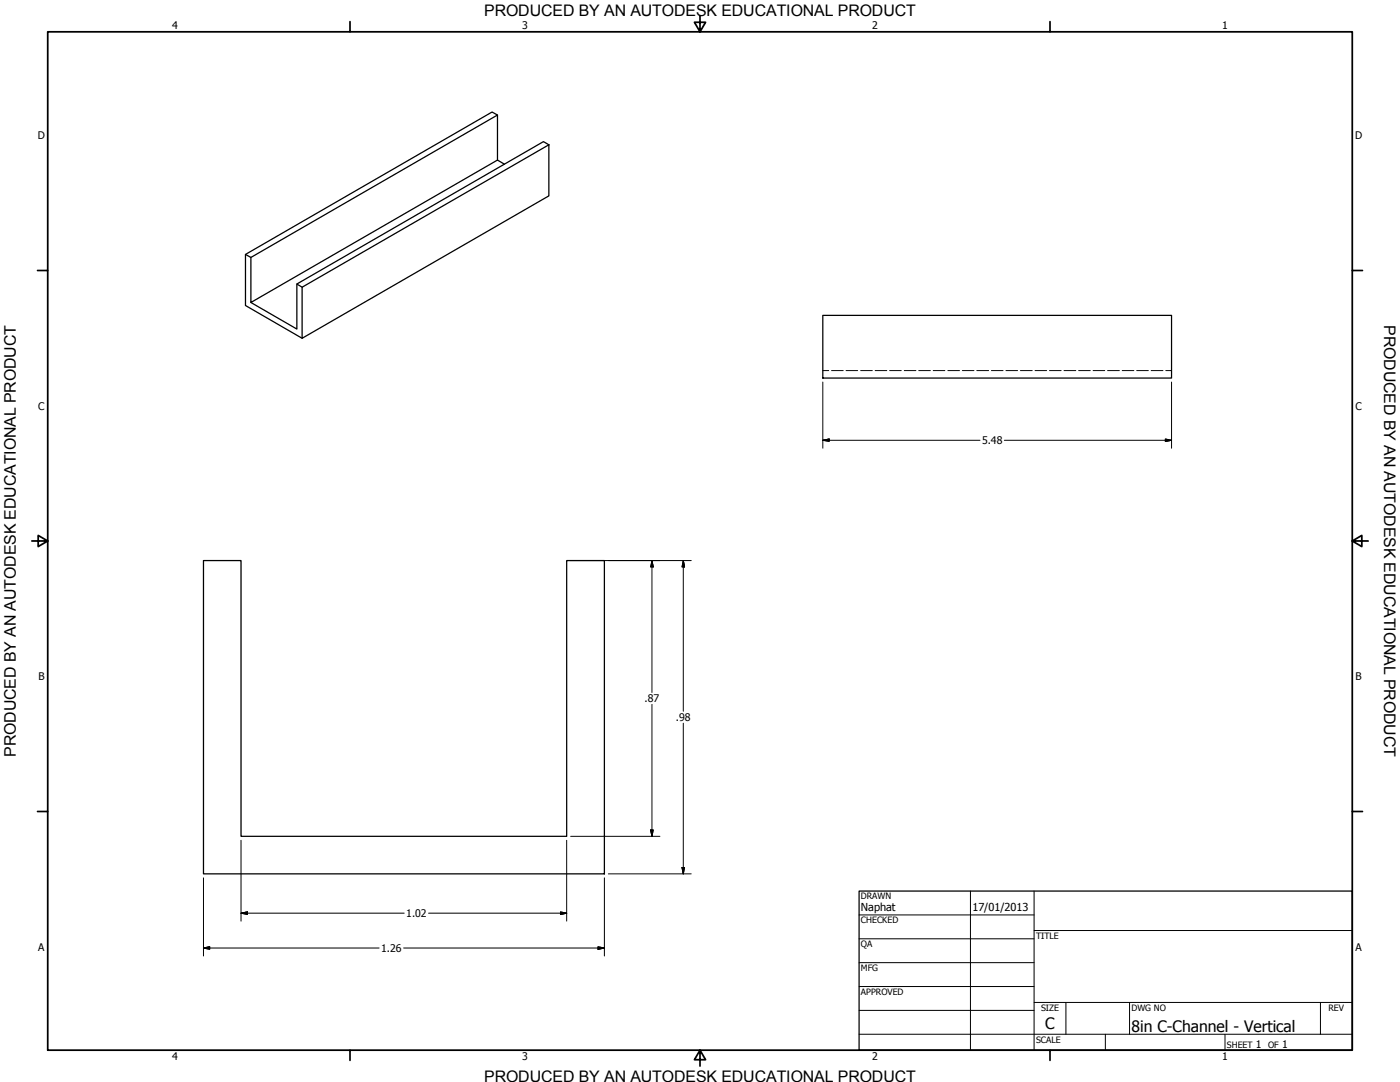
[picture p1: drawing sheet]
<svg xmlns="http://www.w3.org/2000/svg" width="559mm" height="432mm" viewBox="0 0 559 432" stroke-linecap="round" stroke-linejoin="round" font-family="sans-serif">
<!-- layer: Visible (ANSI) -->
<path d="M198.6 45.9l-2.2-1.2-98.4 56.8v20.4l22.6 13.1M219.1 57.8l-2.2-1.3-98.4 56.8v18l-18.4-10.6M198.6 63.9v-18l-98.5 56.8-2.1-1.2M201.4 65.5l-2.8-1.6-98.5 56.8v-18M118.5 113.3l2.1 1.3M120.6 114.6l98.5-56.8v20.4l-98.5 56.8zM328.4 125.9h139.2v25h-139.2zM81.2 223.7h15v110.1h130v-110.1h15v125h-160z" fill="none" stroke="#000" stroke-width=".51"/>
<!-- layer: Hidden (ANSI) -->
<g fill="none" stroke="#000" stroke-width=".4">
<path d="M328.4 147.9h2.4M331.9 147.9h4.6M337.7 147.9h4.6M343.5 147.9h4.7M349.3 147.9h4.6M355.1 147.9h4.6M360.9 147.9h4.7M366.7 147.9h4.6M372.5 147.9h4.6M378.3 147.9h4.7M384.1 147.9h4.6M389.9 147.9h4.7"/>
<path d="M395.7 147.9h4.7M401.5 147.9h4.6M407.3 147.9h4.7M413.1 147.9h4.7M418.9 147.9h4.6M424.7 147.9h4.7M430.5 147.9h4.7M436.3 147.9h4.6M442.1 147.9h4.7M447.9 147.9h4.7M453.7 147.9h4.6M459.5 147.9h4.7"/>
<path d="M465.3 147.9h2.3"/>
</g>
<!-- layer: Border (ANSI) -->
<g fill="none" stroke="#000" stroke-width=".7">
<path d="M19 12.7h520.8v406.4h-520.8zM139.7 8.6v4.1M279.4 6.3v6.4l-2.2-3.8h4.4l-2.2 3.8M419.1 8.6v4.1M15 107.9h4M539.8 107.9h4M12.7 215.9h6.3l-3.8-2.2v4.4l3.8-2.2M539.8 215.9l3.8 2.2v-4.4l-3.8 2.2h6.3M15 323.8h4M539.8 323.8h4M139.7 419.1v4.1M279.4 419.1l2.2 3.8h-4.4l2.2-3.8v6.3"/>
<path d="M419.1 419.1v4.1"/>
</g>
<!-- layer: Title (ANSI) -->
<g fill="none" stroke="#000" stroke-width=".4">
<path d="M387.3 355.6v63.5M412.7 355.6v63.5M342.9 365.1h69.8M342.9 374.6h69.8M412.7 371.3h127.1M342.9 384.2h69.8M342.9 393.7h69.8M342.9 412.7h196.9M342.9 403.2h69.8M412.7 400h127.1M425.4 400v12.7M441.2 412.7v6.4"/>
<path d="M450.8 400v12.7M488.9 412.7v6.4M527 400v12.7"/>
</g>
<path d="M342.9 355.6h196.9v63.5h-196.9z" fill="none" stroke="#000" stroke-width=".51"/>
<!-- layer: Dimension (ANSI) -->
<g fill="none" stroke="#000" stroke-width=".4">
<path d="M328.4 152.5v26.4M467.6 152.5v26.4M328.4 175.7l2.6-.5v.9zM328.4 175.7h62.8M400.9 175.7h66.7M465.1 175.2l2.5 .5-2.5 .4zM227.8 223.7h48.1M260.2 223.7l.5 2.6h-1zM260.2 223.7v52.7M272.7 223.7l.5 2.6h-1zM272.7 223.7v60.1M260.2 281.1v52.7"/>
<path d="M272.7 288.6v60.1M96.2 335.3v32.3M226.2 335.3v32.3M227.8 333.8h35.6M259.7 331.2h1l-.5 2.6zM81.2 350.3v31.2M241.2 350.3v31.2M242.8 348.7h33.1M272.2 346.2h1l-.5 2.5zM81.2 378.3l2.5-.5v1zM81.2 378.3h70.1M96.2 364.4l2.5-.5v1z"/>
<path d="M96.2 364.4h65.2M161.1 378.3h80.1M171.1 364.4h55.1M223.7 363.9l2.5 .5-2.5 .5zM238.7 377.8l2.5 .5-2.5 .5z"/>
</g>
<g fill="#000" stroke="#000" stroke-width=".4">
<path d="M328.4 175.7l2.6-.5zM328.4 175.7l2.6-.5v.9zM465.1 176.1l2.5-.4zM465.1 175.2l2.5 .5-2.5 .4zM260.2 223.7l.5 2.6zM260.2 223.7l.5 2.6h-1zM272.7 223.7l.5 2.6zM272.7 223.7l.5 2.6h-1zM259.7 331.2l.5 2.6zM259.7 331.2h1l-.5 2.6zM272.2 346.2l.5 2.5zM272.2 346.2h1l-.5 2.5z"/>
<path d="M81.2 378.3l2.5-.5zM81.2 378.3l2.5-.5v1zM96.2 364.4l2.5-.5zM96.2 364.4l2.5-.5v1zM223.7 364.9l2.5-.5zM223.7 363.9l2.5 .5-2.5 .5zM238.7 378.8l2.5-.5zM238.7 377.8l2.5 .5-2.5 .5z"/>
</g>
<g font-size="6.4">
<text x="552.4" y="129.8" transform="rotate(90 552.4 129.8)">PRODUCED BY AN AUTODESK EDUCATIONAL PRODUCT</text>
<text x="6.3" y="302" transform="rotate(-90 6.3 302)">PRODUCED BY AN AUTODESK EDUCATIONAL PRODUCT</text>
</g>
<g font-size="6.3">
<text x="193.3" y="6.3">PRODUCED BY AN AUTODESK EDUCATIONAL PRODUCT</text>
<text x="417.2" y="410.6">C</text>
<text x="451.6" y="411.9">8in C-Channel - Vertical</text>
<text x="193.3" y="431.8">PRODUCED BY AN AUTODESK EDUCATIONAL PRODUCT</text>
</g>
<g font-size="4.4">
<text x="343.7" y="363.5">Naphat</text>
<text x="388.1" y="363.7">17/01/2013</text>
</g>
<g font-size="4.2">
<text x="68.7" y="11.7">4</text>
<text x="208.4" y="11.7">3</text>
<text x="348.1" y="11.7">2</text>
<text x="487.8" y="11.7">1</text>
<text x="15.1" y="55.5">D</text>
<text x="540.9" y="55.5">D</text>
<text x="15.2" y="163.4">C</text>
<text x="541" y="163.4">C</text>
<text x="392" y="177.2">5.48</text>
<text x="15.3" y="271.4">B</text>
<text x="541.1" y="271.4">B</text>
<text x="257.3" y="280.2">.87</text>
<text x="269.8" y="287.8">.98</text>
<text x="162.1" y="366">1.02</text>
<text x="15.2" y="379.3">A</text>
<text x="152.1" y="379.9">1.26</text>
<text x="541" y="379.3">A</text>
<text x="501.3" y="418.3">1</text>
<text x="511.8" y="418.3">1</text>
<text x="68.7" y="423.2">4</text>
<text x="208.4" y="423.2">3</text>
<text x="348.1" y="423.2">2</text>
<text x="487.8" y="423.2">1</text>
</g>
<g font-size="3.5">
<text x="343.7" y="358.9">DRAWN</text>
<text x="343.7" y="368.5">CHECKED</text>
<text x="413.5" y="374.6">TITLE</text>
<text x="343.7" y="378">QA</text>
<text x="343.7" y="387.5">MFG</text>
<text x="343.7" y="397.1">APPROVED</text>
<text x="415.5" y="403.4">SIZE</text>
<text x="451.6" y="403.4">DWG NO</text>
<text x="530.3" y="403.4">REV</text>
<text x="413.5" y="416.1">SCALE</text>
<text x="489.7" y="418.3">SHEET</text>
<text x="506.2" y="418.3">OF</text>
</g>
</svg>
